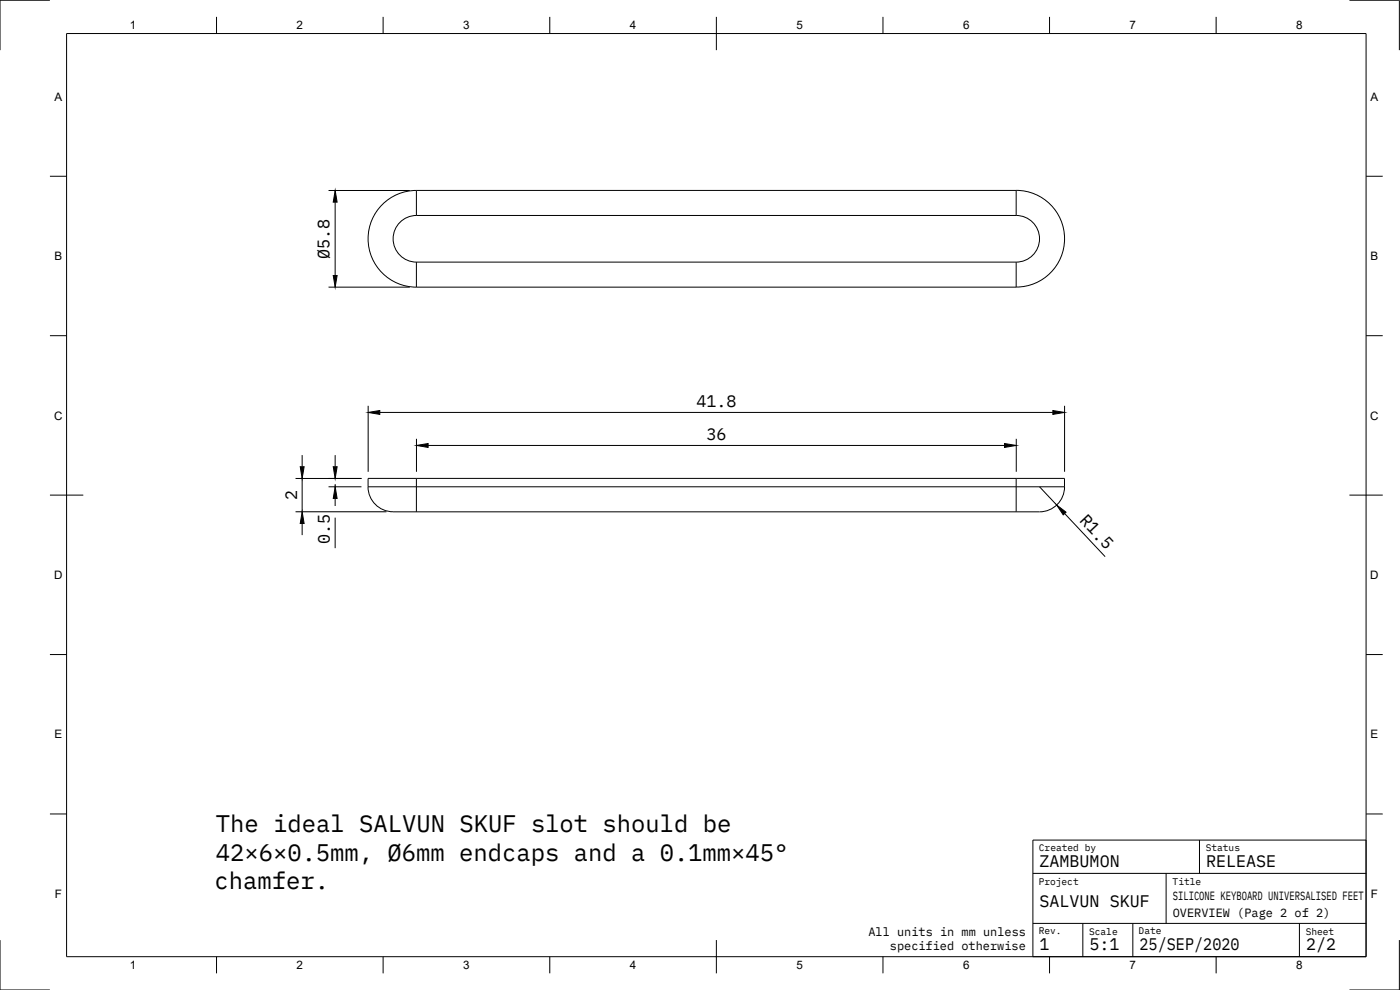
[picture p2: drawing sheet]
<svg xmlns="http://www.w3.org/2000/svg" width="420mm" height="297mm" viewBox="0 0 420 297" stroke-linecap="round" stroke-linejoin="round" font-family="sans-serif">
<!-- layer: Visible Narrow -->
<g fill="none" stroke="#000" stroke-width=".3">
<path d="M125 57.1v7.6M305 57.1v7.6M125 78.6v7.6M125 78.6h180M125 64.7h180M125 64.7a7 7 0 0 0-7 6.9 7 7 0 0 0 7 7M305 78.6v7.6M305 64.7a7 7 0 0 1 7 6.9 7 7 0 0 1-7 7M110.5 146.1h14.5M125 146.1v7.5M125 146.1h180M125 143.5v2.6"/>
<path d="M305 146.1v7.5M305 146.1h14.5M305 143.5v2.6"/>
</g>
<!-- layer: Visible -->
<path d="M305 57.1a14.5 14.5 0 0 1 14.5 14.5 14.5 14.5 0 0 1-14.5 14.5l-180 .1a14.5 14.5 0 0 1-14.5-14.6 14.5 14.5 0 0 1 14.5-14.5h180M110.5 143.5h208.9a8.5 8.5 0 0 1-3.3 8.9 13 13 0 0 1-7 1.2h-189.3a8 8 0 0 1-9.3-7.5z" fill="none" stroke="#000" stroke-width=".3"/>
<!-- layer: Border -->
<g fill="none" stroke="#000" stroke-width=".3">
<path d="M15 .1h-15v15M20 10.1h390v276.9h-390zM65 5.1v5M115 5.1v5M165 5.1v5M215 5.1v10M265 5.1v5M315 5.1v5M365 5.1v5M405 .1h15v15M15 52.9h5M410 52.9h5"/>
<path d="M15 100.7h5M410 100.7h5M15 148.6h10M405 148.6h10M15 196.4h5M410 196.4h5M15 244.2h5M410 244.2h5M0 282.1v14.9h15M65 287v5M115 287v5M165 287v5"/>
<path d="M215 282.1v9.9M265 287v5M315 287v5M365 287v5M420 282.1v14.9h-15"/>
</g>
<!-- layer: TitleBlock -->
<path d="M310 252.1h100v34.9h-100zM360 252.1v10M310 277.1h100M310 262.1h100M325 277.1v9.9M340 277.1v9.9M350 262.1v15M390 277.1v9.9" fill="none" stroke="#000" stroke-width=".3"/>
<!-- layer: Dimensions -->
<g fill="none" stroke="#000" stroke-width=".3">
<path d="M98.6 57.2h24.4M100.6 60.6v22.1M98.6 86.2h24.4M90.7 136.6v3.4M100.6 136.6v3.4M110.5 121.8v19.7M114 123.7h202M125 131.7v9.8M128.5 133.7h173M305 131.7v9.8M319.5 121.8v19.7M88.7 143.6h19.8"/>
<path d="M88.7 153.6h27.3M90.7 143.6v10M90.7 157.1v3.5M98.6 146.1h9.9M100.6 145.3v.8M100.6 149.5v2.3M100.6 155.3v9.2M312 146.1l5.1 5.4M319.5 154.1l12.2 12.9"/>
</g>
<path d="M100.6 57.2l.6 3.4h-1.2zM100 82.7h1.2l-.6 3.5zM110.5 123.7l3.5-.5v1.1zM125 133.7l3.5-.6v1.1zM301.5 133.1l3.5 .6-3.5 .5zM316 123.2l3.5 .5-3.5 .6zM90.1 140h1.2l-.6 3.6zM90.7 153.6l.6 3.5h-1.2zM100 140h1.2l-.6 3.6zM100.6 146.1l.6 3.4h-1.2zM317.1 151.5l2.8 2.2-.8 .8z" fill="#000" stroke="#000" stroke-width=".3"/>
<g font-size="7.2">
<text x="64.8" y="249.6">The ideal SALVUN SKUF slot should be</text>
<text x="64.7" y="258.2">42×6×0.5mm, Ø6mm endcaps and a 0.1mm×45°</text>
<text x="64.4" y="266.9">chamfer.</text>
</g>
<g font-size="5">
<text x="98.9" y="77.6" transform="rotate(-90 98.9 77.6)">Ø5.8</text>
<text x="209" y="122.2">41.8</text>
<text x="212" y="132.1">36</text>
<text x="89.2" y="150.1" transform="rotate(-90 89.2 150.1)">2</text>
<text x="323.8" y="156.3" transform="rotate(47 323.8 156.3)">R1.5</text>
<text x="99" y="163.2" transform="rotate(-90 99 163.2)">0.5</text>
<text x="312" y="260.1">ZAMBUMON</text>
<text x="362" y="260.1">RELEASE</text>
<text x="312" y="272">SALVUN SKUF</text>
<text x="312" y="285.1">1</text>
<text x="327" y="285.1">5:1</text>
<text x="342" y="285.1">25/SEP/2020</text>
<text x="392" y="285.1">2/2</text>
</g>
<g font-size="3.6">
<text x="352" y="270.1">SILICONE KEYBOARD UNIVERSALISED FEET</text>
<text x="352" y="275">OVERVIEW (Page 2 of 2)</text>
<text x="260.6" y="280.7">All units in mm unless</text>
<text x="267.1" y="285.1">specified otherwise</text>
</g>
<g font-size="3.5">
<text x="39" y="8.8">1</text>
<text x="89" y="8.8">2</text>
<text x="139" y="8.8">3</text>
<text x="189" y="8.8">4</text>
<text x="239" y="8.8">5</text>
<text x="289" y="8.8">6</text>
<text x="339" y="8.8">7</text>
<text x="389" y="8.8">8</text>
<text x="16.3" y="30.2">A</text>
<text x="411.3" y="30.2">A</text>
<text x="16.3" y="78">B</text>
<text x="411.3" y="78">B</text>
<text x="16.2" y="125.9">C</text>
<text x="411.2" y="125.9">C</text>
<text x="16.2" y="173.7">D</text>
<text x="411.2" y="173.7">D</text>
<text x="16.3" y="221.6">E</text>
<text x="411.3" y="221.6">E</text>
<text x="16.4" y="269.4">F</text>
<text x="411.4" y="269.4">F</text>
<text x="39" y="290.8">1</text>
<text x="89" y="290.8">2</text>
<text x="139" y="290.8">3</text>
<text x="189" y="290.8">4</text>
<text x="239" y="290.8">5</text>
<text x="289" y="290.8">6</text>
<text x="339" y="290.8">7</text>
<text x="389" y="290.8">8</text>
</g>
<g font-size="2.9">
<text x="311.8" y="255.5">Created by</text>
<text x="361.8" y="255.4">Status</text>
<text x="311.7" y="265.5">Project</text>
<text x="351.9" y="265.5">Title</text>
<text x="311.7" y="280.4">Rev.</text>
<text x="326.9" y="280.5">Scale</text>
<text x="341.7" y="280.4">Date</text>
<text x="391.9" y="280.5">Sheet</text>
</g>
</svg>
